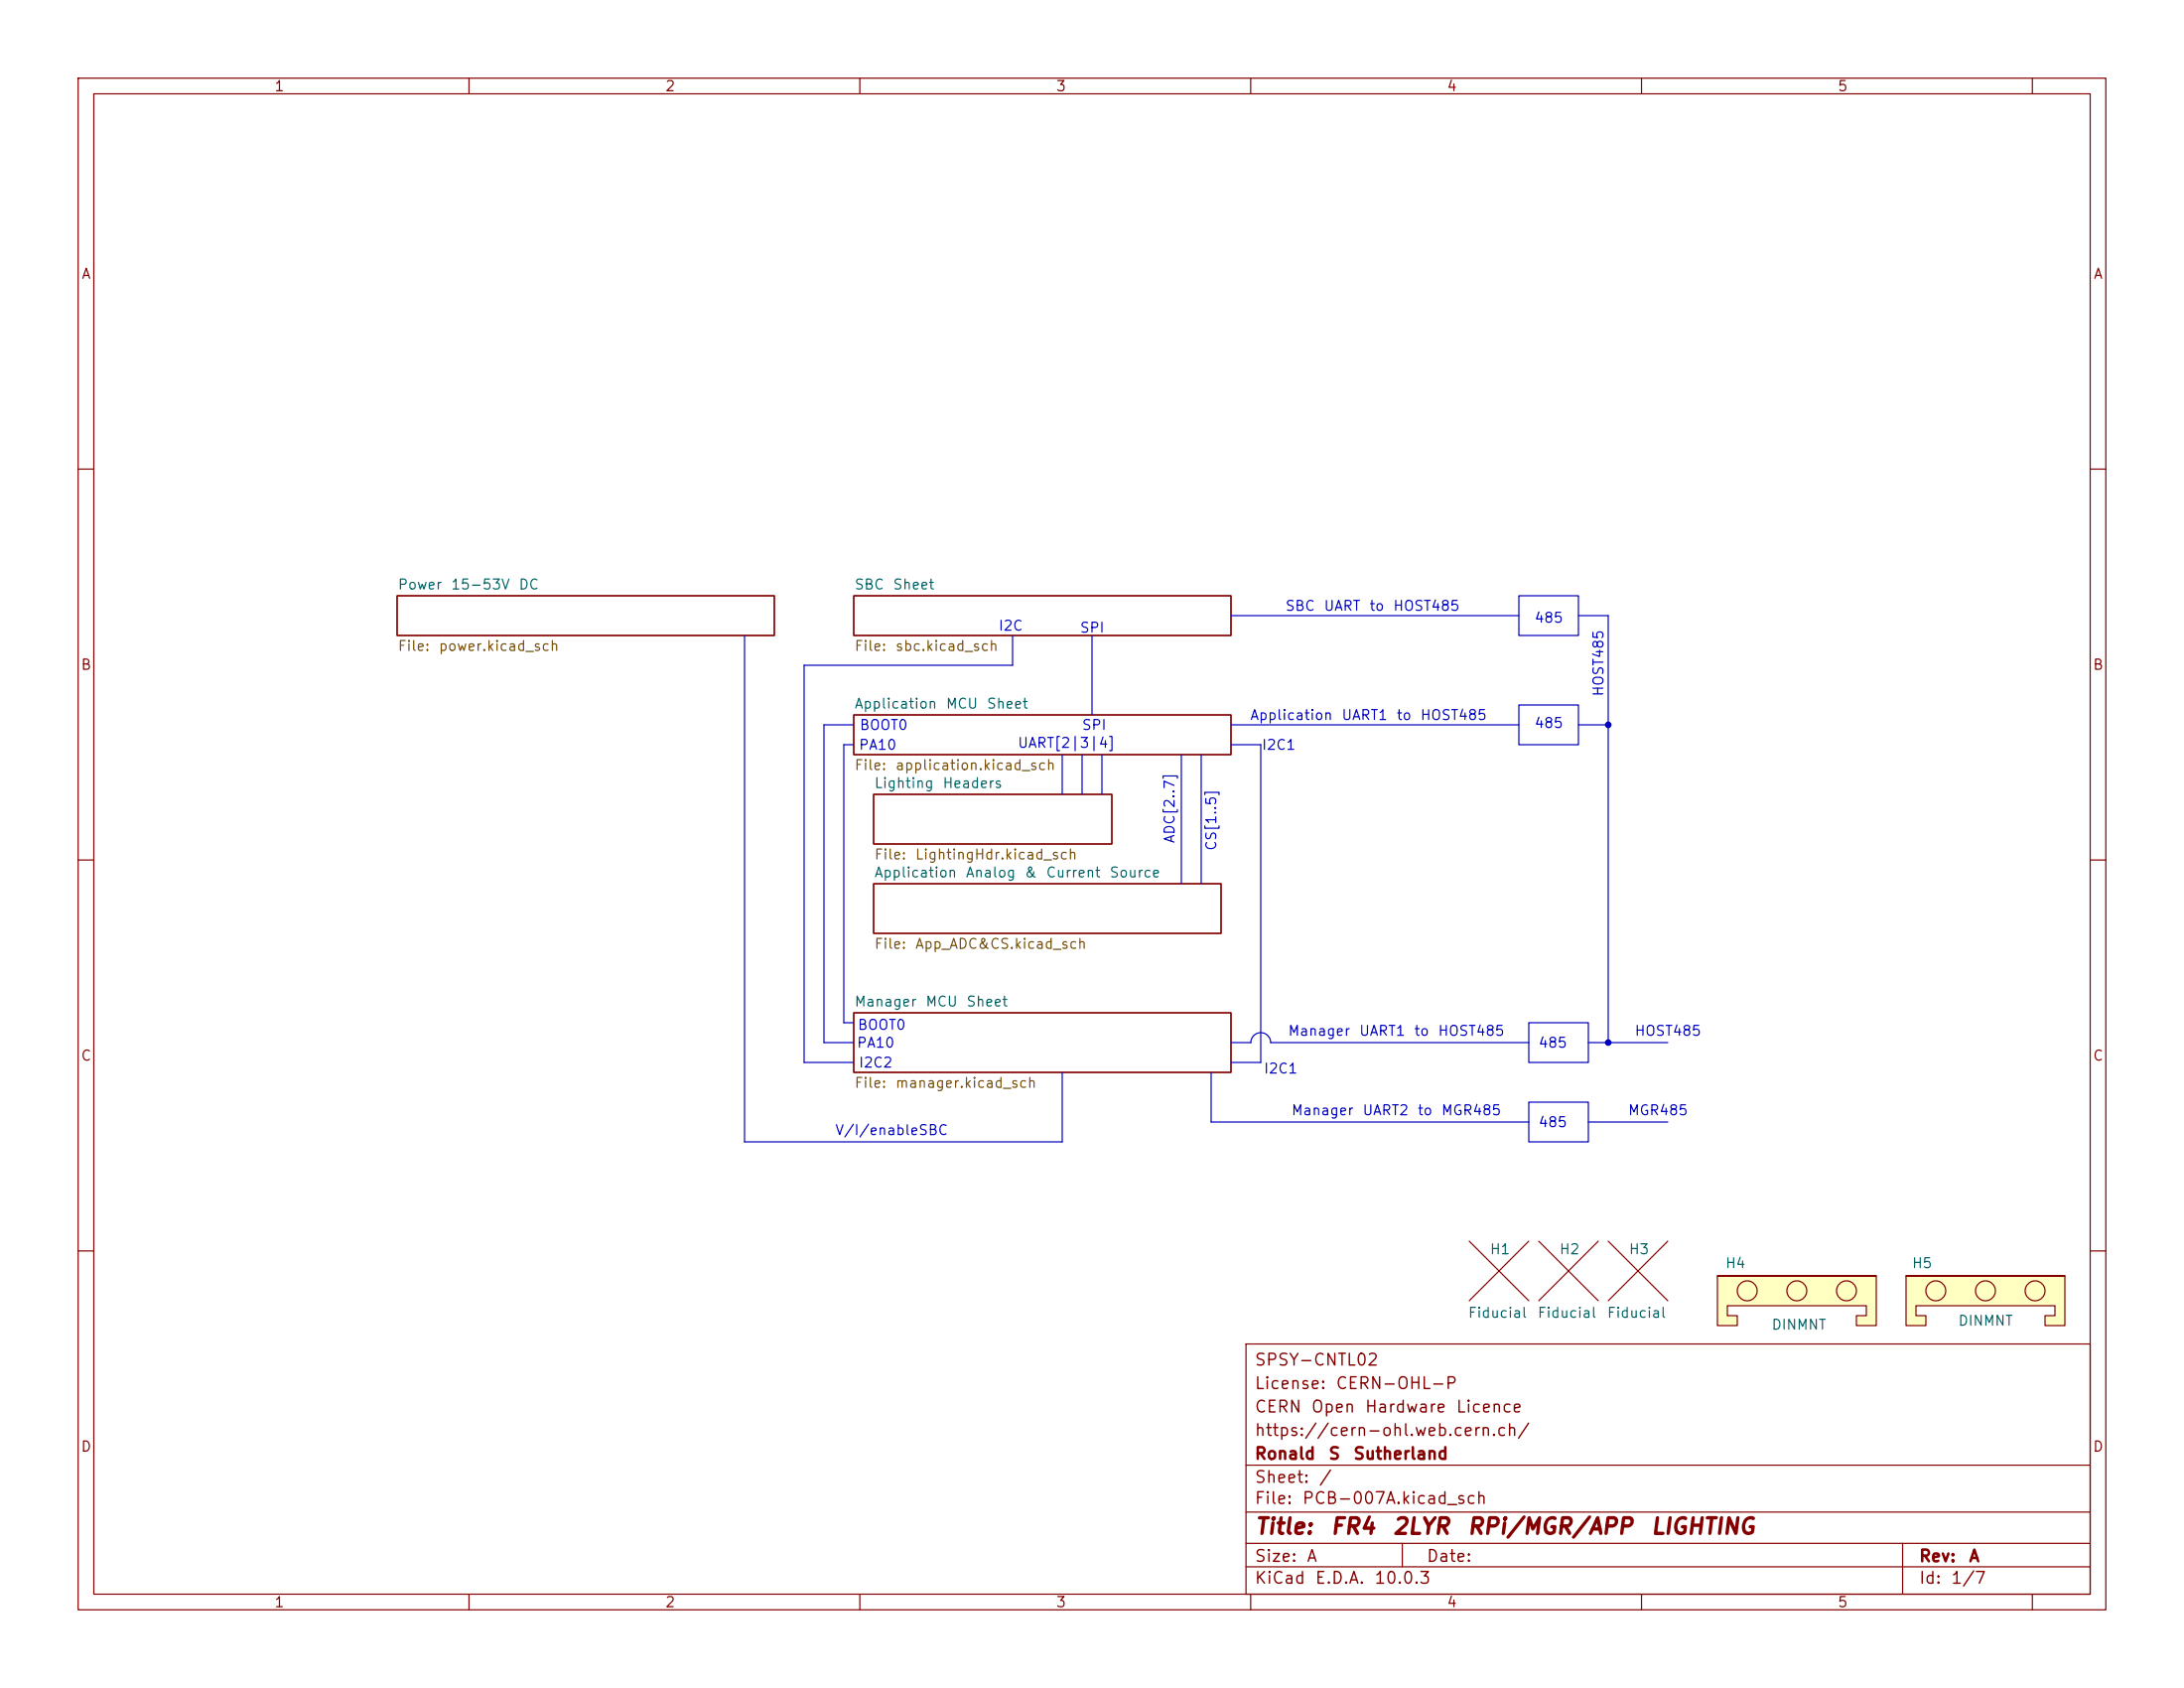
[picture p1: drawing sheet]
<svg xmlns="http://www.w3.org/2000/svg" width="279mm" height="216mm" viewBox="0 0 279 216" stroke-linecap="round" stroke-linejoin="round" font-family="sans-serif">
<g fill="none" stroke="#840000" stroke-width=".15">
<path d="M10 10h259.4v195.9h-259.4zM12 12h255.4v191.9h-255.4zM60 10v2M110 10v2M160 10v2M210 10v2M260 10v2M10 60h2M50.8 76.2h48.3v5.1h-48.3zM109.2 76.2h48.3v5.1h-48.3zM267.4 60h2M109.2 91.4h48.3v5.1h-48.3z"/>
<path d="M10 110h2M111.8 113h44.4v6.4h-44.4zM111.8 101.6h30.4v6.4h-30.4zM267.4 110h2M109.2 129.5h48.3v7.7h-48.3zM196.8 158.8l7.7 7.6M204.5 158.8l-7.7 7.6M10 160h2M159.4 171.9h108v32h-108zM267.4 160h2M159.4 197.4h108M159.4 193.4h108"/>
<path d="M159.4 187.4h108M179.4 197.4v3M243.4 197.4v6.5M60 203.9v2M110 203.9v2M159.4 200.4h108M160 203.9v2M210 203.9v2M260 203.9v2"/>
</g>
<path d="M219.7 163.2h20.3v6.3h-2.5v-1.2h1.3v-1.3h-17.8v1.3h1.2v1.2h-2.5v-6.3h20.3z" fill="#ffffc2"/>
<g fill="none" stroke="#840000" stroke-width=".15">
<path d="M219.7 163.2h20.3v6.3h-2.5v-1.2h1.3v-1.3h-17.8v1.3h1.2v1.2h-2.5v-6.3h20.3"/>
<circle cx="223.5" cy="165.1" r="1.27"/>
<circle cx="229.9" cy="165.1" r="1.27"/>
<circle cx="236.2" cy="165.1" r="1.27"/>
</g>
<path d="M243.8 163.2h20.4v6.3h-2.6v-1.2h1.3v-1.3h-17.8v1.3h1.3v1.2h-2.6v-6.3h20.4z" fill="#ffffc2"/>
<g fill="none" stroke="#840000" stroke-width=".15">
<path d="M188 158.8l7.6 7.6M195.6 158.8l-7.6 7.6M205.7 158.8l7.7 7.6M213.4 158.8l-7.7 7.6M243.8 163.2h20.4v6.3h-2.6v-1.2h1.3v-1.3h-17.8v1.3h1.3v1.2h-2.6v-6.3h20.4"/>
<circle cx="247.6" cy="165.1" r="1.27"/>
<circle cx="254" cy="165.1" r="1.27"/>
<circle cx="260.4" cy="165.1" r="1.27"/>
</g>
<g fill="none" stroke="#0000c2" stroke-width=".15">
<path d="M157.5 78.7h36.8M194.3 76.2h7.6v5.1h-7.6zM201.9 78.7h3.8v54.7M95.2 81.3v64.8h40.7v-8.9M109.2 95.3h-1.3v35.5h1.3M109.2 92.7h-3.8v40.7h3.8M129.5 81.3v3.8h-26.6v50.8h6.3M135.9 96.5v5.1M138.4 96.5v5.1M139.7 81.3v10.1M141 96.5v5.1M151.1 96.5v16.5"/>
<path d="M153.7 96.5v16.5M157.5 95.3h3.8v40.6h-3.8M157.5 92.7h36.8M194.3 90.2h7.6v5.1h-7.6zM201.9 92.7h3.8M154.9 137.2v6.3h40.7M157.5 133.4h2.5a1.27 1.27 0 0 1 1.3-1.3 1.27 1.27 0 0 1 1.3 1.3h33M195.6 130.8h7.6v5.1h-7.6zM203.2 133.4h10.2M195.6 141h7.6v5.1h-7.6zM203.2 143.5h10.2"/>
</g>
<g fill="none" stroke="#0000c2" stroke-width=".38">
<circle cx="205.7" cy="92.7" r=".24"/>
<circle cx="205.7" cy="133.3" r=".24"/>
</g>
<g font-size="2" fill="#840000">
<text x="160.4" y="196.7">Title:</text>
<text x="170.1" y="196.7">FR4</text>
<text x="178" y="196.7">2LYR</text>
<text x="187.6" y="196.7">RPi/MGR/APP</text>
<text x="211" y="196.7">LIGHTING</text>
</g>
<g font-size="1.5" fill="#840000">
<text x="160.4" y="178">License:</text>
<text x="160.4" y="175">SPSY-CNTL02</text>
<text x="170.8" y="178">CERN-OHL-P</text>
<text x="160.4" y="184">https://cern-ohl.web.cern.ch/</text>
<text x="160.4" y="181">CERN</text>
<text x="167.6" y="181">Open</text>
<text x="174.5" y="181">Hardware</text>
<text x="186.2" y="181">Licence</text>
<text x="160.4" y="190">Sheet:</text>
<text x="160.4" y="187">Ronald</text>
<text x="168.6" y="190">/</text>
<text x="169.9" y="187">S</text>
<text x="173" y="187">Sutherland</text>
<text x="160.4" y="192.7">File:</text>
<text x="166.5" y="192.7">PCB-007A.kicad_sch</text>
<text x="160.4" y="202.9">KiCad</text>
<text x="160.4" y="200.1">Size:</text>
<text x="167.1" y="200.1">A</text>
<text x="168.1" y="202.9">E.D.A.</text>
<text x="175.7" y="202.9">10.0.3</text>
<text x="182.4" y="200.1">Date:</text>
<text x="245.4" y="200.1">Rev:</text>
<text x="245.4" y="202.9">Id:</text>
<text x="249.5" y="202.9">1/7</text>
<text x="251.8" y="200.1">A</text>
</g>
<g font-size="1.3" fill="#840000">
<text x="35" y="12">1</text>
<text x="85" y="12">2</text>
<text x="135" y="12">3</text>
<text x="185" y="12">4</text>
<text x="235" y="12">5</text>
<text x="10.3" y="36">A</text>
<text x="267.7" y="36">A</text>
<text x="10.3" y="86">B</text>
<text x="267.7" y="86">B</text>
<text x="10.3" y="136">C</text>
<text x="267.7" y="136">C</text>
<text x="10.3" y="186">D</text>
<text x="267.7" y="186">D</text>
<text x="35" y="205.9">1</text>
<text x="85" y="205.9">2</text>
<text x="135" y="205.9">3</text>
<text x="185" y="205.9">4</text>
<text x="235" y="205.9">5</text>
</g>
<g font-size="1.3" fill="#006464">
<text x="50.8" y="75.7">Power</text>
<text x="57.6" y="75.7">15-53V</text>
<text x="66.3" y="75.7">DC</text>
<text x="109.2" y="75.7">SBC</text>
<text x="114.1" y="75.7">Sheet</text>
<text x="109.2" y="91">Application</text>
<text x="120.9" y="91">MCU</text>
<text x="126.1" y="91">Sheet</text>
<text x="111.8" y="101.1">Lighting</text>
<text x="120.5" y="101.1">Headers</text>
<text x="111.8" y="112.5">Application</text>
<text x="123.5" y="112.5">Analog</text>
<text x="131" y="112.5">&amp;</text>
<text x="133.7" y="112.5">Current</text>
<text x="141.8" y="112.5">Source</text>
<text x="109.2" y="129.1">Manager</text>
<text x="118.3" y="129.1">MCU</text>
<text x="123.5" y="129.1">Sheet</text>
<text x="190.5" y="160.7">H1</text>
<text x="199.4" y="160.7">H2</text>
<text x="208.3" y="160.7">H3</text>
<text x="220.6" y="162.5">H4</text>
<text x="244.5" y="162.5">H5</text>
<text x="187.7" y="168.9">Fiducial</text>
<text x="196.6" y="168.9">Fiducial</text>
<text x="205.5" y="168.9">Fiducial</text>
<text x="226.5" y="170.4">DINMNT</text>
<text x="250.4" y="169.9">DINMNT</text>
</g>
<g font-size="1.3" fill="#725600">
<text x="50.8" y="83.6">File:</text>
<text x="56" y="83.6">power.kicad_sch</text>
<text x="109.2" y="83.6">File:</text>
<text x="114.4" y="83.6">sbc.kicad_sch</text>
<text x="109.2" y="98.8">File:</text>
<text x="114.4" y="98.8">application.kicad_sch</text>
<text x="111.8" y="110.2">File:</text>
<text x="117" y="110.2">LightingHdr.kicad_sch</text>
<text x="111.8" y="121.7">File:</text>
<text x="117" y="121.7">App_ADC&amp;CS.kicad_sch</text>
<text x="109.2" y="139.5">File:</text>
<text x="114.4" y="139.5">manager.kicad_sch</text>
</g>
<g font-size="1.3" fill="#0000c2">
<text x="127.6" y="81">I2C</text>
<text x="138.1" y="81.2">SPI</text>
<text x="164.3" y="78.4">SBC</text>
<text x="169.3" y="78.4">UART</text>
<text x="175.1" y="78.4">to</text>
<text x="178.1" y="78.4">HOST485</text>
<text x="196.2" y="80">485</text>
<text x="205.4" y="89.2" transform="rotate(-90 205.4 89.2)">HOST485</text>
<text x="109.9" y="93.7">BOOT0</text>
<text x="130.1" y="96">UART[2|3|4]</text>
<text x="138.3" y="93.7">SPI</text>
<text x="159.8" y="92.4">Application</text>
<text x="171.5" y="92.4">UART1</text>
<text x="178.6" y="92.4">to</text>
<text x="181.6" y="92.4">HOST485</text>
<text x="196.2" y="93.4">485</text>
<text x="109.8" y="96.2">PA10</text>
<text x="161.3" y="96.2">I2C1</text>
<text x="150.6" y="108" transform="rotate(-90 150.6 108)">ADC[2..7]</text>
<text x="155.9" y="108.9" transform="rotate(-90 155.9 108.9)">CS[1..5]</text>
<text x="109.5" y="134.3">PA10</text>
<text x="109.6" y="132">BOOT0</text>
<text x="109.8" y="136.9">I2C2</text>
<text x="161.6" y="137.6">I2C1</text>
<text x="164.7" y="132.8">Manager</text>
<text x="173.8" y="132.8">UART1</text>
<text x="180.8" y="132.8">to</text>
<text x="183.9" y="132.8">HOST485</text>
<text x="196.7" y="134.3">485</text>
<text x="209" y="132.8">HOST485</text>
<text x="165.1" y="143">Manager</text>
<text x="174.2" y="143">UART2</text>
<text x="181.2" y="143">to</text>
<text x="184.3" y="143">MGR485</text>
<text x="208.2" y="143">MGR485</text>
<text x="106.7" y="145.5">V/I/enableSBC</text>
<text x="196.7" y="144.5">485</text>
</g>
</svg>
